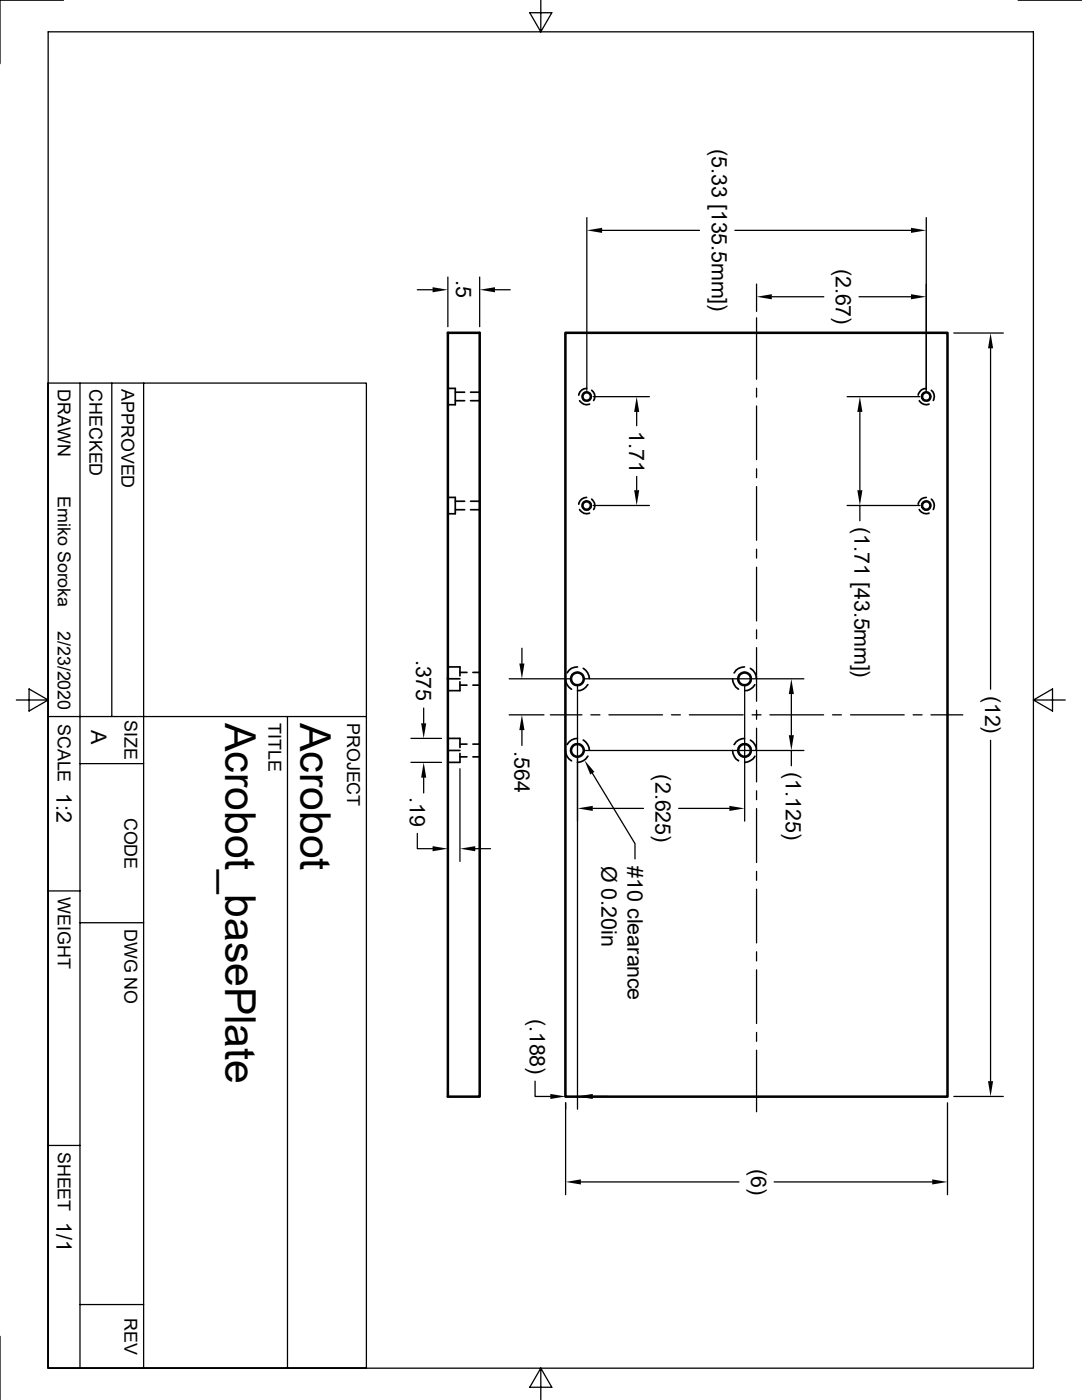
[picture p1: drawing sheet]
<svg xmlns="http://www.w3.org/2000/svg" width="216mm" height="279mm" viewBox="0 0 216 279" stroke-linecap="round" stroke-linejoin="round" font-family="sans-serif">
<g fill="none" stroke="#000" stroke-width=".34">
<path d="M89.4 77.5h1.4v3.3h-1.4M90.8 78.3h1.9M90.8 80h1.9M93.9 78.3h1.8M93.9 80h1.8M115.7 80a1.6 1.6 0 0 0 1.9 .6M117.1 77.5a1.57 1.57 0 0 0-1.6 1.4M118.1 77.9a1.47 1.47 0 0 1 .3 2M183.4 80a1.56 1.56 0 0 0 2 .6M184.8 77.5a1.57 1.57 0 0 0-1.6 1.4M185.8 77.9a1.58 1.58 0 0 1 .4 2M89.4 99.3h1.4v3.2h-1.4"/>
<path d="M117.1 99.3a1.57 1.57 0 0 0-1.6 1.3M118.1 99.6a1.54 1.54 0 0 1 .3 2.1M184.8 99.3a1.57 1.57 0 0 0-1.6 1.3M185.8 99.6a1.67 1.67 0 0 1 .4 2.1M90.8 100h1.9M90.8 101.7h1.9M93.9 100h1.8M93.9 101.7h1.8M115.7 101.7a1.56 1.56 0 0 0 1.9 .7M183.4 101.7a1.53 1.53 0 0 0 2 .7M89.4 133.1h2.4v1.8M89.4 135.5h2.4"/>
<path d="M91.8 136.1v1.7h-2.4M91.8 134.2h1.4M91.8 136.7h1.4M94.4 134.2h1.3M94.4 136.7h1.3M112.8 135.5a2.48 2.48 0 0 0 1.2 2M115.2 133.1a2.2 2.2 0 0 0-2 1.2M116.4 133.4a2.4 2.4 0 0 1 1.2 2M117.3 136.7a2.55 2.55 0 0 1-2.1 1.1M146.2 135.5a2.57 2.57 0 0 0 1.2 2M148.5 133.1a2.32 2.32 0 0 0-2 1.2M149.7 133.4a2.32 2.32 0 0 1 1.2 2"/>
<path d="M150.6 136.7a2.32 2.32 0 0 1-2 1.1M89.4 147.4h2.4v1.8M89.4 149.8h2.4M91.8 150.4v1.7h-2.4M91.8 148.5h1.4M91.8 151h1.4M94.4 148.5h1.3M94.4 151h1.3M112.8 149.8a2.48 2.48 0 0 0 1.2 2M115.2 147.4a2.34 2.34 0 0 0-2 1.2M116.4 147.7a2.4 2.4 0 0 1 1.2 2M117.3 150.9a2.4 2.4 0 0 1-2.1 1.2"/>
<path d="M146.2 149.8a2.57 2.57 0 0 0 1.2 2M148.5 147.4a2.48 2.48 0 0 0-2 1.2M149.7 147.7a2.32 2.32 0 0 1 1.2 2M150.6 150.9a2.18 2.18 0 0 1-2 1.2"/>
</g>
<g fill="none" stroke="#000" stroke-width=".51">
<path d="M89.4 66.4h6.3v152.5h-6.3zM112.8 66.4h76.3v152.5h-76.3z"/>
<circle cx="117.1" cy="79.1" r=".84"/>
<circle cx="184.8" cy="79.1" r=".85"/>
<circle cx="117.1" cy="100.9" r=".84"/>
<circle cx="184.8" cy="100.9" r=".85"/>
<circle cx="115.2" cy="135.5" r="1.27"/>
<circle cx="148.6" cy="135.5" r="1.27"/>
<circle cx="115.2" cy="149.8" r="1.28"/>
<circle cx="148.6" cy="149.8" r="1.28"/>
</g>
<g fill="none" stroke="#000" stroke-width=".25">
<path d="M9.6 6.3h196.6v266.7h-196.6zM12.7 0h-12.7v12.7M107.9 0v6.3l2.2-3.8h-4.4l2.2 3.8M203.2 0h12.6M83.3 57.8h3M89.4 55.3v9.9M95.7 55.3v9.9M98.8 57.8h3M117.1 43.4v34.5M120.1 46h19.5M146.6 46h35.2M151 56.7v5.4"/>
<path d="M154 59.2h10.4M171.4 59.2h10.4M184.8 43.4v34.5M9.6 76.5h63.5v196.5h-63.5zM16 76.5v196.5M22.3 76.5v66.5M28.7 76.5v196.5M118.4 79.2h11.2M151 63.4v12.3M151 77.5v1.7M169 79.2h14.6M190.3 66.5h9.9"/>
<path d="M197.7 69.5v68M127 82.2v2.8M127 95.1v2.7M151 81v10.7M151 93.6v1.7M151 97.1v10.7M171.6 82.2v15.6M118.4 100.9h11.2M151 109.6v1.8M151 113.2v10.7M169 100.9h14.6M171.6 100.9v3"/>
<path d="M3.3 139.7h6.3l-3.8 2.2v-4.4l3.8 2.2M101.6 135.5h12.4M104.1 129.4v3M115.2 136.7v84.7M116.5 135.5h43.9M148.6 136.7v27.2M151 125.7v1.8M151 129.2v10.8M157.9 138.5v8.2M206.2 139.7l3.8-2.2v4.4l-3.8-2.2h6.4M9.6 143h63.5M16 152.4h12.7"/>
<path d="M57.4 143v130M82 152.1h6.1M82 147.4h6.1M84.5 141.3v3.1M84.5 155.2v3M89.4 153.4v18.5M91.8 153.4v18.5M101.6 142.7h6.9M104.1 145.7v3.1M109.8 142.7h6.3M116.5 149.8h43.9M117.9 142.7h1.8"/>
<path d="M118.2 154.3l8.5 14.1v3M121.5 142.7h10.7M134 142.7h1.8M137.5 142.7h10.8M150.1 142.7h1.7M151 141.7v1.9M151 145.3v10.7M151 157.8v1.8M153.6 142.7h10.7M157.9 149.8v3M166.1 142.7h1.8M169.7 142.7h10.7"/>
<path d="M182.2 142.7h1.8M185.8 142.7h6.3M197.7 147.7v68.1M9.6 177.8h6.4M83.3 166.3v3.1h3M94.8 169.4h3.1M118.3 161.3h10.1M135.4 161.3h10.1M151 161.4v10.7M151 173.9v1.8M151 177.5v10.7M16 184.2h12.7"/>
<path d="M151 189.9v1.9M151 193.5v10.8M106.8 215.8v3h3M118.3 218.8h3M151 206v1.8M151 209.6v12.3M190.3 218.8h9.9M9.6 228.6h6.4M112.9 220.1v18.3M115.9 235.9h31.5M154.5 235.9h31.5M189.1 220.1v18.3"/>
<path d="M0 266.7v12.7M16 260.4h12.7M107.9 273l-2.2 3.9h4.4l-2.2-3.9v6.4"/>
</g>
<g fill="#000">
<path d="M86.3 57.3l3.1 .5-3.1 .5zM95.7 57.8l3.1-.5v1zM117.1 46l3-.5v1zM151 59.2l3-.5v1zM181.8 45.5l3 .5-3 .5zM181.8 58.7l3 .5-3 .5zM197.7 66.5l.5 3h-1.1zM126.5 97.8h1.1l-.6 3.1zM127 79.2l.6 3h-1.1zM171.6 79.2l.5 3h-1zM171.1 97.8h1l-.5 3.1zM103.6 132.4h1l-.5 3.1z"/>
<path d="M157.9 135.5l.5 3h-1zM84.5 152.1l.5 3.1h-1zM84 144.4h1l-.5 3zM104.1 142.7l.5 3h-1zM116.6 151.7l2 2.4-.8 .5zM157.4 146.7h1l-.5 3.1zM86.3 168.9l3.1 .5-3.1 .5zM91.8 169.4l3-.5v1zM115.2 161.3l3.1-.5v1zM145.5 160.8l3.1 .5-3.1 .5zM109.8 218.3l3.1 .5-3.1 .5zM115.2 218.8l3.1-.5v1z"/>
<path d="M197.1 215.8h1.1l-.5 3zM112.9 235.9l3-.5v1zM186 235.4l3.1 .5-3.1 .5z"/>
</g>
<g font-size="8.5">
<text x="44.9" y="144.3" transform="rotate(90 44.9 144.3)">Acrobot_basePlate</text>
<text x="59.9" y="144.3" transform="rotate(90 59.9 144.3)">Acrobot</text>
</g>
<g font-size="4.3">
<text x="142" y="29.7" transform="rotate(90 142 29.7)">(5.33 [135.5mm])</text>
<text x="166.8" y="53.6" transform="rotate(90 166.8 53.6)">(2.67)</text>
<text x="91" y="56" transform="rotate(90 91 56)">.5</text>
<text x="125.5" y="86.1" transform="rotate(90 125.5 86.1)">1.71</text>
<text x="170.5" y="105.2" transform="rotate(90 170.5 105.2)">(1.71 [43.5mm])</text>
<text x="83" y="131.7" transform="rotate(90 83 131.7)">.375</text>
<text x="196.6" y="138.8" transform="rotate(90 196.6 138.8)">(12)</text>
<text x="18.2" y="145.7" transform="rotate(90 18.2 145.7)">A</text>
<text x="102.7" y="149.9" transform="rotate(90 102.7 149.9)">.564</text>
<text x="130.8" y="154.6" transform="rotate(90 130.8 154.6)">(2.625)</text>
<text x="156.8" y="154.1" transform="rotate(90 156.8 154.1)">(1.125)</text>
<text x="11.3" y="158.2" transform="rotate(90 11.3 158.2)">1:2</text>
<text x="81.7" y="159.1" transform="rotate(90 81.7 159.1)">.19</text>
<text x="120" y="172.8" transform="rotate(90 120 172.8)">Ø 0.20in</text>
<text x="125.2" y="172.9" transform="rotate(90 125.2 172.9)">#10 clearance</text>
<text x="105.7" y="203.3" transform="rotate(90 105.7 203.3)">(.188)</text>
<text x="149.9" y="233.3" transform="rotate(90 149.9 233.3)">(6)</text>
<text x="11.3" y="243.8" transform="rotate(90 11.3 243.8)">1/1</text>
</g>
<g font-size="3.6">
<text x="11.5" y="77.7" transform="rotate(90 11.5 77.7)">DRAWN</text>
<text x="17.9" y="77.7" transform="rotate(90 17.9 77.7)">CHECKED</text>
<text x="24.2" y="77.7" transform="rotate(90 24.2 77.7)">APPROVED</text>
<text x="11.5" y="99" transform="rotate(90 11.5 99)">Emiko Soroka</text>
<text x="11.5" y="125.9" transform="rotate(90 11.5 125.9)">2/23/2020</text>
<text x="24.9" y="143.8" transform="rotate(90 24.9 143.8)">SIZE</text>
<text x="11.5" y="144.5" transform="rotate(90 11.5 144.5)">SCALE</text>
<text x="53.6" y="144.3" transform="rotate(90 53.6 144.3)">TITLE</text>
<text x="69.3" y="144.3" transform="rotate(90 69.3 144.3)">PROJECT</text>
<text x="24.9" y="163.2" transform="rotate(90 24.9 163.2)">CODE</text>
<text x="11.5" y="179.1" transform="rotate(90 11.5 179.1)">WEIGHT</text>
<text x="24.9" y="185.4" transform="rotate(90 24.9 185.4)">DWG NO</text>
<text x="11.5" y="229.9" transform="rotate(90 11.5 229.9)">SHEET</text>
<text x="24.9" y="263" transform="rotate(90 24.9 263)">REV</text>
</g>
</svg>
